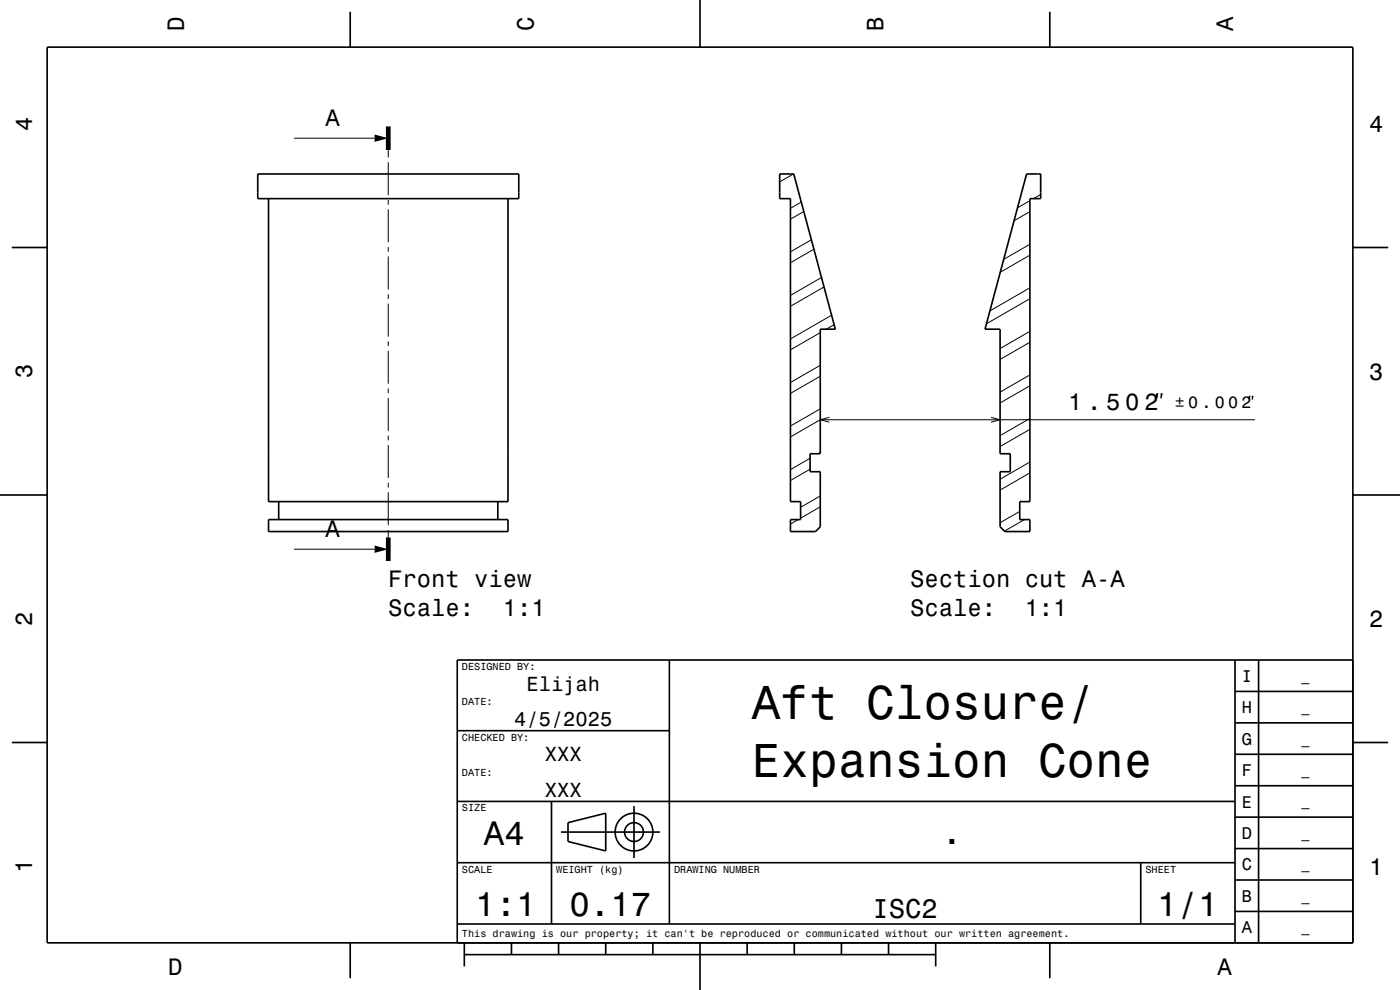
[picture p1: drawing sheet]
<svg xmlns="http://www.w3.org/2000/svg" width="297mm" height="210mm" viewBox="0 0 297 210" stroke-linecap="round" stroke-linejoin="round" font-family="sans-serif">
<g fill="none" stroke="#000" stroke-width=".21">
<path d="M62.4 29.3h17.1M82.4 31.8v1.6M82.4 34.4v7M168.3 36.9l-2.9 1.7M82.4 42.4v1M82.4 44.4v7M82.4 52.4v1M82.4 54.4v7M170 42.9l-2.3 1.3M170.5 44.9l-2.8 1.6M172.1 50.9l-4.4 2.5M172.7 52.9l-5 2.8"/>
<path d="M174.3 58.9l-6.6 3.8M218.5 54.1l-6.3 3.7M218.5 44.9l-3.4 1.9M218.5 51.8l-5.6 3.2M218.5 42.6l-2.6 1.5M220.8 41.3l-1.5 .8M82.4 62.4v1M82.4 64.4v7M82.4 72.4v1M82.4 74.4v7M174 79.8l-6.3 3.7M174 70.6l-6.3 3.6"/>
<path d="M174 77.5l-6.3 3.6M174.8 60.9l-7.1 4.1M176.4 66.9l-8.7 5M177 68.9l-1.7 .9M218.5 72.6l-6.3 3.6M218.5 63.4l-9.2 5.3M218.5 79.5l-6.3 3.7M218.5 70.3l-6.3 3.6M218.5 61.1l-8.5 4.8M82.4 82.4v1M82.4 84.4v7M82.4 92.4v1"/>
<path d="M82.4 94.4v7M171.9 99.5l-4.2 2.4M171.9 97.2l-4.2 2.4M174 96l-.5 .2M174 86.7l-6.3 3.7M175.9 88.5l-1.9 .5 1.9 .6M210.2 88.5l2 .5-2 .6M218.5 91.1l-6.3 3.6M218.5 81.8l-6.3 3.7M218.5 98l-6.3 3.7M218.5 88.8l-6.3 3.6M245.4 83.5h.2l-.2 1z"/>
<path d="M246.3 83.5h.2l-.2 1zM265 84.1h.2l-.2 .6zM265.7 84.1h.1l-.1 .6zM266.2 89h-92.2l-6.3 3.7M62.4 116.5h17.1M82.4 102.4v1M82.4 104.4v7M82.4 112.4v1.6M169.3 110.2l-1.6 1M174 107.5l-4.2 2.4M174 105.2l-4.2 2.4M216.3 108.5l-4.1 2.4"/>
<path d="M217.3 110.2l-4.2 2.5M218.5 100.3l-6.3 3.7"/>
</g>
<g fill="none" stroke="#000" stroke-width=".35">
<path d="M10 10h277v190h-277zM74.3 2.5v7.5M148.5 0v10M222.7 2.5v7.5M54.7 36.9h55.4v5.2h-55.4zM165.4 36.9h3l8.8 32.9h-3.2v26.4h-2.1v3.9h2.1v11.6l-1 1.1h-5.3v-2.6h2.1v-3.8h-2.1v-64.3h-2.3zM217.8 36.9h3v5.2h-2.3v64.3h-2.2v3.8h2.2v2.6h-5.3l-1-1.1v-11.6h2.1v-3.9h-2.1v-26.4h-3.2zM2.5 52.5h7.5M57 42.1v64.3h50.8v-64.3M287 52.5h7.5M0 105h10M57 110.2h50.8v2.6h-50.8z"/>
<path d="M59.1 106.4v3.8M105.6 106.4v3.8M287 105h10M142 140v56M262 140v60M267 140v60M287 140h-190v60M2.5 157.5h7.5M97 155h45M262 153.3h25M262 146.7h25M287 157.5h7.5"/>
<path d="M97 170h165M117 170v26M119 176.5h21M120.5 174.5l8-2v8l-8-2zM134.5 171v11M262 173.3h25M262 166.7h25M262 160h25M97 196h165M97 183h165M242 183v13M262 193.3h25"/>
<path d="M262 186.7h25M262 180h25M74.3 200v7.5M98.5 202.5h100M98.5 200v5M108.5 200v2.5M118.5 200v2.5M128.5 200v2.5M138.5 200v2.5M148.5 200v10M158.5 200v2.5M168.5 200v2.5"/>
<path d="M178.5 200v2.5M188.5 200v2.5M198.5 200v5M222.7 200v7.5"/>
<circle cx="134.5" cy="176.5" r="2"/>
<circle cx="134.5" cy="176.5" r="4"/>
</g>
<path d="M82.4 26.8v5M82.4 114v5" fill="none" stroke="#000" stroke-width="1" stroke-linecap="butt"/>
<g fill="#000">
<path d="M79.5 28.5l2.9 .8-2.9 .8z" fill-rule="evenodd"/>
<path d="M79.5 115.7l2.9 .8-2.9 .8z" fill-rule="evenodd"/>
</g>
<g font-size="10.1">
<text x="159.5" y="152.6">Aft Closure/</text>
<text x="159.5" y="164.7">Expansion Cone</text>
</g>
<g font-size="7.2">
<text x="102.7" y="179.3">A4</text>
<text x="199.8" y="179.1">.</text>
<text x="100.8" y="194.3">1:1</text>
<text x="120.8" y="194.3">0.17</text>
<text x="245.5" y="194.3">1/1</text>
</g>
<text font-size="5.8" x="185.1" y="194.6">ISC2</text>
<g font-size="5">
<text x="39" y="6.5" transform="rotate(-90 39 6.5)">D</text>
<text x="113.2" y="6.5" transform="rotate(-90 113.2 6.5)">C</text>
<text x="187.4" y="6.5" transform="rotate(-90 187.4 6.5)">B</text>
<text x="261.6" y="6.5" transform="rotate(-90 261.6 6.5)">A</text>
<text x="6.8" y="27.8" transform="rotate(-90 6.8 27.8)">4</text>
<text x="69" y="26.7">A</text>
<text x="290.5" y="28.1">4</text>
<text x="6.8" y="80.3" transform="rotate(-90 6.8 80.3)">3</text>
<text x="290.5" y="80.6">3</text>
<text x="226.6" y="87">1 . 5 0 2</text>
<text x="69" y="113.9">A</text>
<text x="82.4" y="124.6">Front view</text>
<text x="193.1" y="124.6">Section cut A-A</text>
<text x="82.4" y="130.7">Scale:</text>
<text x="106.7" y="130.7">1:1</text>
<text x="193.1" y="130.7">Scale:</text>
<text x="217.4" y="130.7">1:1</text>
<text x="6.8" y="132.8" transform="rotate(-90 6.8 132.8)">2</text>
<text x="290.5" y="133.1">2</text>
<text x="6.8" y="185.3" transform="rotate(-90 6.8 185.3)">1</text>
<text x="290.5" y="185.6">1</text>
<text x="35.7" y="206.8">D</text>
<text x="258.3" y="206.8">A</text>
</g>
<g font-size="4.3">
<text x="111.7" y="146.5">Elijah</text>
<text x="109.1" y="154">4/5/2025</text>
<text x="115.6" y="161.5">XXX</text>
<text x="115.6" y="169">XXX</text>
</g>
<g font-size="3.6">
<text x="263.4" y="144.6">I</text>
<text x="263.4" y="151.3">H</text>
<text x="263.4" y="158">G</text>
<text x="263.4" y="164.6">F</text>
<text x="263.4" y="171.3">E</text>
<text x="263.4" y="178">D</text>
<text x="263.4" y="184.6">C</text>
<text x="263.4" y="191.3">B</text>
<text x="263.4" y="198">A</text>
</g>
<text font-size="3.5" x="249.2" y="86.5">± 0 . 0 0 2</text>
<g font-size="2.9">
<text x="276.1" y="144.4">_</text>
<text x="276.1" y="151">_</text>
<text x="276.1" y="157.7">_</text>
<text x="276.1" y="164.4">_</text>
<text x="276.1" y="171">_</text>
<text x="276.1" y="177.7">_</text>
<text x="276.1" y="184.4">_</text>
<text x="276.1" y="191.1">_</text>
<text x="276.1" y="197.7">_</text>
</g>
<g font-size="2.2">
<text x="98" y="142.1">DESIGNED BY:</text>
<text x="98" y="149.6">DATE:</text>
<text x="98" y="157.1">CHECKED BY:</text>
<text x="98" y="164.6">DATE:</text>
<text x="98" y="172.1">SIZE</text>
<text x="98" y="185.1">SCALE</text>
<text x="118" y="185.1">WEIGHT (kg)</text>
<text x="143" y="185.1">DRAWING NUMBER</text>
<text x="243" y="185.1">SHEET</text>
<text x="98" y="198.8">This drawing is our property; it can't be reproduced or communicated without our written agreement.</text>
</g>
</svg>
